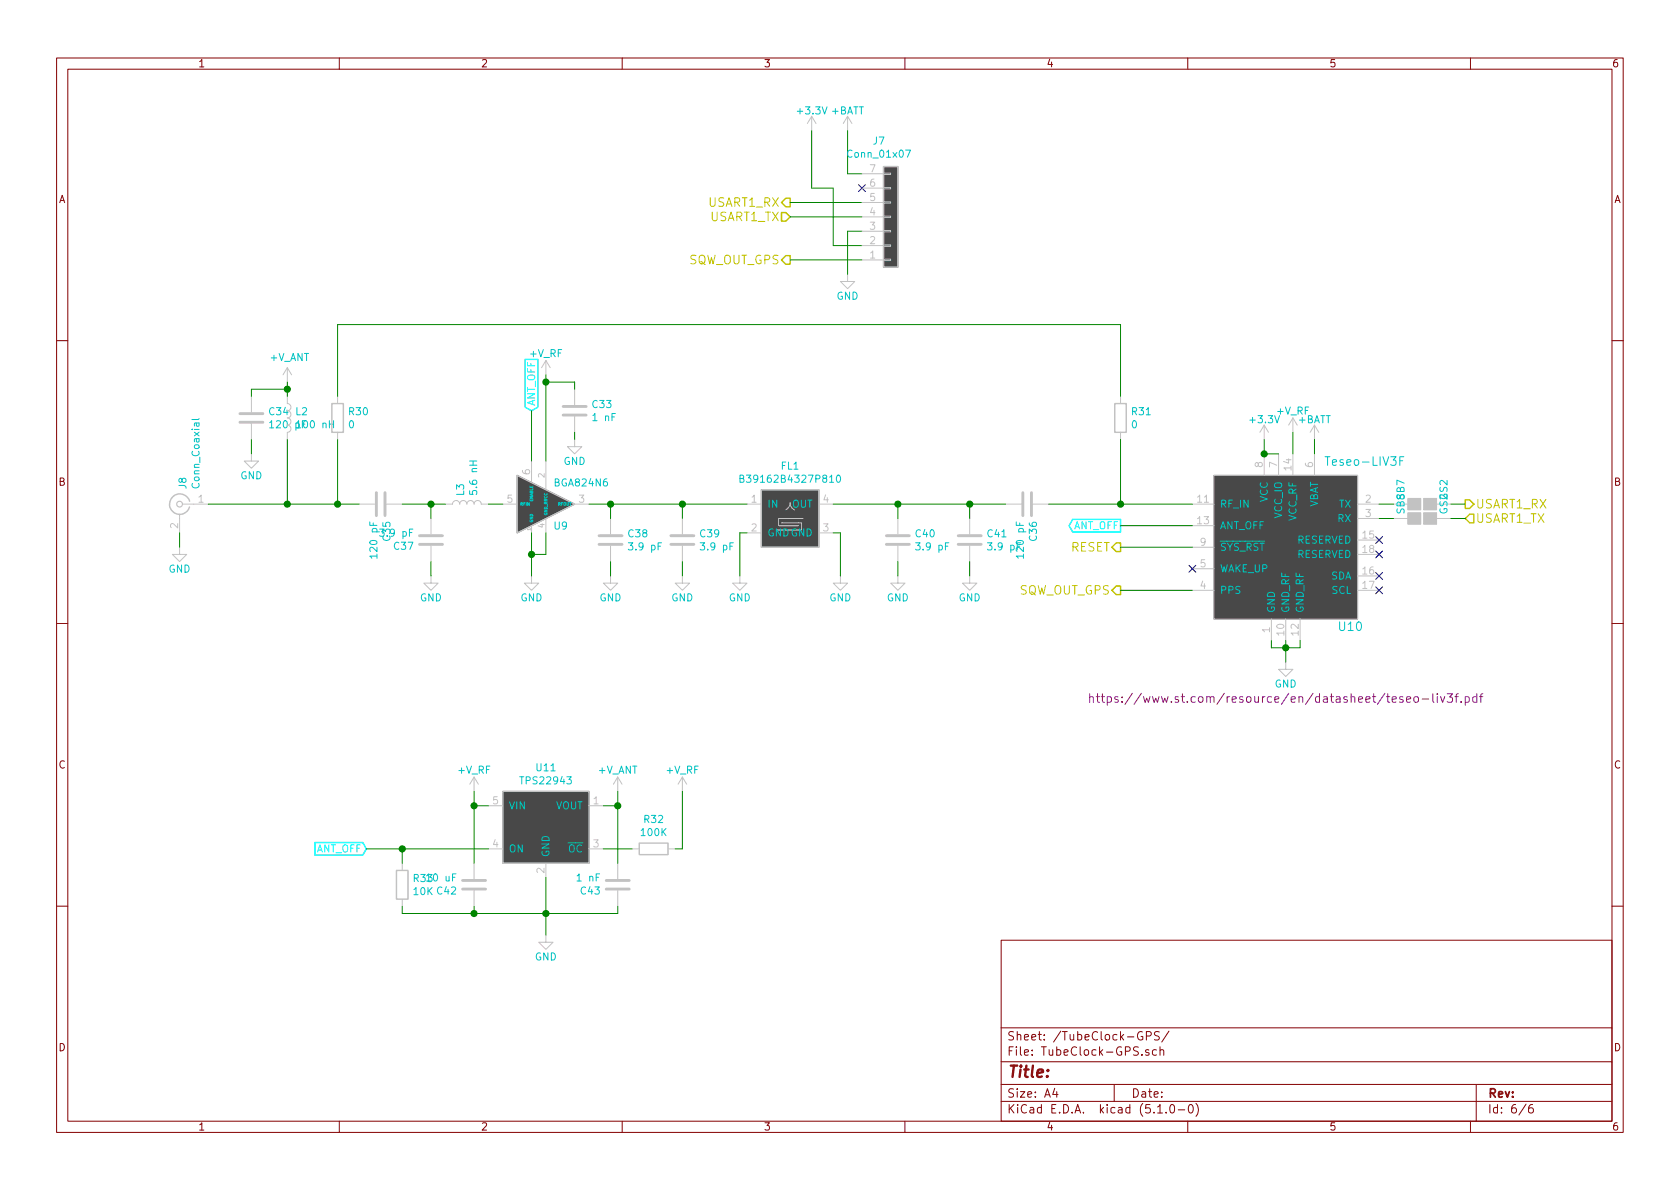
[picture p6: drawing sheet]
EESchema Schematic File Version 4
LIBS:TubeClock-cache
EELAYER 29 0
EELAYER END
$Descr A4 11693 8268
encoding utf-8
Sheet 6 6
Title ""
Date ""
Rev ""
Comp ""
Comment1 ""
Comment2 ""
Comment3 ""
Comment4 ""
$EndDescr
$Comp
L TubeClock:Teseo-LIV3F U?
U 1 1
P 8950 3800
AR Path="/5C7E16B1/5CB7F384" Ref="U?"  Part="1" 
AR Path="/5CB696D3/5CB7F384" Ref="U10"  Part="1" 
F 0 "U10" H 9400 3250 60  0000 C CNN
F 1 "Teseo-LIV3F" H 9500 4400 60  0000 C CNN
F 2 "TubeClock:LCC-18" H 8950 3800 60  0001 C CNN
F 3 "https://www.st.com/resource/en/datasheet/teseo-liv3f.pdf" H 8950 2750 60  0000 C CNN
F 4 "ST" H 8530 3360 60  0001 C CNN "Manufacturer"
	1    8950 3800
	1    0    0    -1  
$EndComp
$Comp
L power:+3.3V #PWR?
U 1 1
P 8800 3050
AR Path="/5C7E16B1/5CB7F38A" Ref="#PWR?"  Part="1" 
AR Path="/5CB696D3/5CB7F38A" Ref="#PWR075"  Part="1" 
F 0 "#PWR075" H 8800 2900 50  0001 C CNN
F 1 "+3.3V" H 8800 3190 50  0000 C CNN
F 2 "" H 8800 3050 50  0001 C CNN
F 3 "" H 8800 3050 50  0001 C CNN
	1    8800 3050
	1    0    0    -1  
$EndComp
$Comp
L power:+BATT #PWR?
U 1 1
P 9150 3050
AR Path="/5C7E16B1/5CB7F390" Ref="#PWR?"  Part="1" 
AR Path="/5CB696D3/5CB7F390" Ref="#PWR076"  Part="1" 
F 0 "#PWR076" H 9150 2900 50  0001 C CNN
F 1 "+BATT" H 9150 3190 50  0000 C CNN
F 2 "" H 9150 3050 50  0001 C CNN
F 3 "" H 9150 3050 50  0001 C CNN
	1    9150 3050
	1    0    0    -1  
$EndComp
$Comp
L Connector:Conn_Coaxial J?
U 1 1
P 1250 3500
AR Path="/5C7E16B1/5CB7F396" Ref="J?"  Part="1" 
AR Path="/5CB696D3/5CB7F396" Ref="J8"  Part="1" 
F 0 "J8" V 1224 3600 50  0000 L CNN
F 1 "Conn_Coaxial" V 1133 3600 50  0000 L CNN
F 2 "Connector_Coaxial:U.FL_Molex_MCRF_73412-0110_Vertical" H 1250 3500 50  0001 C CNN
F 3 " ~" H 1250 3500 50  0001 C CNN
	1    1250 3500
	-1   0    0    -1  
$EndComp
$Comp
L win:GS2 SB?
U 1 1
P 9900 3500
AR Path="/5C7E16B1/5CB7F39C" Ref="SB?"  Part="1" 
AR Path="/5CB696D3/5CB7F39C" Ref="SB7"  Part="1" 
F 0 "SB7" H 10000 3650 50  0000 C CNN
F 1 "GS2" H 10000 3351 50  0000 C CNN
F 2 "Jumper:SolderJumper-2_P1.3mm_Open_Pad1.0x1.5mm" V 9974 3500 50  0001 C CNN
F 3 "" H 9900 3500 50  0001 C CNN
	1    9900 3500
	0    -1   -1   0   
$EndComp
$Comp
L win:GS2 SB?
U 1 1
P 9900 3600
AR Path="/5C7E16B1/5CB7F3A2" Ref="SB?"  Part="1" 
AR Path="/5CB696D3/5CB7F3A2" Ref="SB8"  Part="1" 
F 0 "SB8" H 10000 3750 50  0000 C CNN
F 1 "GS2" H 10000 3451 50  0000 C CNN
F 2 "Jumper:SolderJumper-2_P1.3mm_Open_Pad1.0x1.5mm" V 9974 3600 50  0001 C CNN
F 3 "" H 9900 3600 50  0001 C CNN
	1    9900 3600
	0    -1   -1   0   
$EndComp
Text HLabel 7800 4100 0    60   Output ~ 0
SQW_OUT_GPS
Wire Wire Line
	8800 3150 8900 3150
Wire Wire Line
	9150 3150 9150 3050
Wire Wire Line
	9600 3500 9700 3500
Wire Wire Line
	9600 3600 9700 3600
$Comp
L power:GND #PWR?
U 1 1
P 8950 4600
AR Path="/5C7E16B1/5CB7F3BA" Ref="#PWR?"  Part="1" 
AR Path="/5CB696D3/5CB7F3BA" Ref="#PWR087"  Part="1" 
F 0 "#PWR087" H 8950 4350 50  0001 C CNN
F 1 "GND" H 8950 4450 50  0000 C CNN
F 2 "" H 8950 4600 50  0001 C CNN
F 3 "" H 8950 4600 50  0001 C CNN
	1    8950 4600
	1    0    0    -1  
$EndComp
Wire Wire Line
	9050 4450 9050 4500
Wire Wire Line
	8950 4450 8950 4500
Wire Wire Line
	8950 4500 9050 4500
Wire Wire Line
	8850 4450 8850 4500
Wire Wire Line
	8850 4500 8950 4500
Connection ~ 8950 4500
NoConn ~ 9600 4100
NoConn ~ 9600 4000
NoConn ~ 9600 3850
NoConn ~ 9600 3750
NoConn ~ 8300 3950
Text HLabel 7800 3800 0    60   Output ~ 0
RESET
Wire Wire Line
	7800 3800 8300 3800
Text HLabel 10200 3600 2    60   Input ~ 0
USART1_TX
Text HLabel 10200 3500 2    60   Output ~ 0
USART1_RX
Wire Wire Line
	10100 3500 10200 3500
Wire Wire Line
	10200 3600 10100 3600
$Comp
L power:GND #PWR?
U 1 1
P 1250 3800
AR Path="/5C7E16B1/5CB7F3D4" Ref="#PWR?"  Part="1" 
AR Path="/5CB696D3/5CB7F3D4" Ref="#PWR078"  Part="1" 
F 0 "#PWR078" H 1250 3550 50  0001 C CNN
F 1 "GND" H 1250 3650 50  0000 C CNN
F 2 "" H 1250 3800 50  0001 C CNN
F 3 "" H 1250 3800 50  0001 C CNN
	1    1250 3800
	1    0    0    -1  
$EndComp
$Comp
L Device:C C34
U 1 1
P 1750 2900
F 0 "C34" H 1865 2946 50  0000 L CNN
F 1 "120 pF" H 1865 2855 50  0000 L CNN
F 2 "Capacitor_SMD:C_0402_1005Metric" H 1788 2750 50  0001 C CNN
F 3 "~" H 1750 2900 50  0001 C CNN
	1    1750 2900
	1    0    0    -1  
$EndComp
$Comp
L Device:C C35
U 1 1
P 2650 3500
F 0 "C35" H 2765 3546 50  0000 L CNN
F 1 "120 pF" H 2765 3455 50  0000 L CNN
F 2 "Capacitor_SMD:C_0402_1005Metric" H 2688 3350 50  0001 C CNN
F 3 "~" H 2650 3500 50  0001 C CNN
	1    2650 3500
	0    1    1    0   
$EndComp
$Comp
L Device:C C38
U 1 1
P 4250 3750
F 0 "C38" H 4365 3796 50  0000 L CNN
F 1 "3.9 pF" H 4365 3705 50  0000 L CNN
F 2 "Capacitor_SMD:C_0402_1005Metric" H 4288 3600 50  0001 C CNN
F 3 "~" H 4250 3750 50  0001 C CNN
	1    4250 3750
	1    0    0    -1  
$EndComp
$Comp
L Device:L L2
U 1 1
P 2000 2900
F 0 "L2" H 2053 2946 50  0000 L CNN
F 1 "100 nH" H 2053 2855 50  0000 L CNN
F 2 "Inductor_SMD:L_0402_1005Metric" H 2000 2900 50  0001 C CNN
F 3 "~" H 2000 2900 50  0001 C CNN
	1    2000 2900
	1    0    0    -1  
$EndComp
$Comp
L Device:L L3
U 1 1
P 3250 3500
F 0 "L3" H 3303 3546 50  0000 L CNN
F 1 "5.6 nH" H 3303 3455 50  0000 L CNN
F 2 "Inductor_SMD:L_0402_1005Metric" H 3250 3500 50  0001 C CNN
F 3 "~" H 3250 3500 50  0001 C CNN
	1    3250 3500
	0    -1   -1   0   
$EndComp
Wire Wire Line
	8800 3050 8800 3150
Connection ~ 8800 3150
$Comp
L TubeClock:BGA824N6 U9
U 1 1
P 3700 3500
F 0 "U9" H 3850 3350 50  0000 L CNN
F 1 "BGA824N6" H 3850 3650 50  0000 L CNN
F 2 "TubeClock:TSNP-6-2_1.2x0.8mm" H 3850 3500 50  0001 C CNN
F 3 "https://www.infineon.com/dgdl/Infineon-BGA824N6-DS-v03_00-en.pdf?fileId=db3a30433f764301013f7b53cdd02721" H 3950 3600 50  0001 C CNN
	1    3700 3500
	1    0    0    -1  
$EndComp
Wire Wire Line
	1250 3700 1250 3800
$Comp
L power:GND #PWR?
U 1 1
P 1750 3150
AR Path="/5C7E16B1/5CBCFAA4" Ref="#PWR?"  Part="1" 
AR Path="/5CB696D3/5CBCFAA4" Ref="#PWR077"  Part="1" 
F 0 "#PWR077" H 1750 2900 50  0001 C CNN
F 1 "GND" H 1750 3000 50  0000 C CNN
F 2 "" H 1750 3150 50  0001 C CNN
F 3 "" H 1750 3150 50  0001 C CNN
	1    1750 3150
	1    0    0    -1  
$EndComp
Wire Wire Line
	1450 3500 2000 3500
Wire Wire Line
	2000 3500 2000 3050
Wire Wire Line
	1750 3150 1750 3050
$Comp
L TubeClock:+V_ANT #PWR072
U 1 1
P 2000 2650
F 0 "#PWR072" H 2000 2500 50  0001 C CNN
F 1 "+V_ANT" H 2015 2823 50  0000 C CNN
F 2 "" H 2000 2650 50  0001 C CNN
F 3 "" H 2000 2650 50  0001 C CNN
	1    2000 2650
	1    0    0    -1  
$EndComp
Wire Wire Line
	2000 2750 2000 2700
Wire Wire Line
	1750 2750 1750 2700
Wire Wire Line
	1750 2700 2000 2700
Connection ~ 2000 2700
Wire Wire Line
	2000 2700 2000 2650
Connection ~ 2000 3500
$Comp
L Device:C C37
U 1 1
P 3000 3750
F 0 "C37" H 3115 3796 50  0000 L CNN
F 1 "3.9 pF" H 3115 3705 50  0000 L CNN
F 2 "Capacitor_SMD:C_0402_1005Metric" H 3038 3600 50  0001 C CNN
F 3 "~" H 3000 3750 50  0001 C CNN
	1    3000 3750
	-1   0    0    1   
$EndComp
Wire Wire Line
	2800 3500 3000 3500
Wire Wire Line
	3400 3500 3500 3500
Wire Wire Line
	3000 3600 3000 3500
Connection ~ 3000 3500
Wire Wire Line
	3000 3500 3100 3500
Text GLabel 3700 2850 1    50   Input ~ 0
ANT_OFF
Text GLabel 7800 3650 0    50   Output ~ 0
ANT_OFF
Wire Wire Line
	7800 3650 8300 3650
$Comp
L Device:C C39
U 1 1
P 4750 3750
F 0 "C39" H 4865 3796 50  0000 L CNN
F 1 "3.9 pF" H 4865 3705 50  0000 L CNN
F 2 "Capacitor_SMD:C_0402_1005Metric" H 4788 3600 50  0001 C CNN
F 3 "~" H 4750 3750 50  0001 C CNN
	1    4750 3750
	1    0    0    -1  
$EndComp
$Comp
L power:GND #PWR?
U 1 1
P 3000 4000
AR Path="/5C7E16B1/5CBD91D7" Ref="#PWR?"  Part="1" 
AR Path="/5CB696D3/5CBD91D7" Ref="#PWR079"  Part="1" 
F 0 "#PWR079" H 3000 3750 50  0001 C CNN
F 1 "GND" H 3000 3850 50  0000 C CNN
F 2 "" H 3000 4000 50  0001 C CNN
F 3 "" H 3000 4000 50  0001 C CNN
	1    3000 4000
	1    0    0    -1  
$EndComp
$Comp
L power:GND #PWR?
U 1 1
P 3700 4000
AR Path="/5C7E16B1/5CBD961D" Ref="#PWR?"  Part="1" 
AR Path="/5CB696D3/5CBD961D" Ref="#PWR080"  Part="1" 
F 0 "#PWR080" H 3700 3750 50  0001 C CNN
F 1 "GND" H 3700 3850 50  0000 C CNN
F 2 "" H 3700 4000 50  0001 C CNN
F 3 "" H 3700 4000 50  0001 C CNN
	1    3700 4000
	1    0    0    -1  
$EndComp
$Comp
L power:GND #PWR?
U 1 1
P 4250 4000
AR Path="/5C7E16B1/5CBD9854" Ref="#PWR?"  Part="1" 
AR Path="/5CB696D3/5CBD9854" Ref="#PWR081"  Part="1" 
F 0 "#PWR081" H 4250 3750 50  0001 C CNN
F 1 "GND" H 4250 3850 50  0000 C CNN
F 2 "" H 4250 4000 50  0001 C CNN
F 3 "" H 4250 4000 50  0001 C CNN
	1    4250 4000
	1    0    0    -1  
$EndComp
$Comp
L power:GND #PWR?
U 1 1
P 4750 4000
AR Path="/5C7E16B1/5CBDA041" Ref="#PWR?"  Part="1" 
AR Path="/5CB696D3/5CBDA041" Ref="#PWR082"  Part="1" 
F 0 "#PWR082" H 4750 3750 50  0001 C CNN
F 1 "GND" H 4750 3850 50  0000 C CNN
F 2 "" H 4750 4000 50  0001 C CNN
F 3 "" H 4750 4000 50  0001 C CNN
	1    4750 4000
	1    0    0    -1  
$EndComp
Wire Wire Line
	3000 3900 3000 4000
Wire Wire Line
	3700 3700 3700 3850
Wire Wire Line
	3800 3700 3800 3850
Wire Wire Line
	3800 3850 3700 3850
Connection ~ 3700 3850
Wire Wire Line
	3700 3850 3700 4000
Wire Wire Line
	4250 3900 4250 4000
Wire Wire Line
	4750 3900 4750 4000
Wire Wire Line
	4100 3500 4250 3500
Wire Wire Line
	4250 3500 4250 3600
Wire Wire Line
	4750 3600 4750 3500
Wire Wire Line
	4750 3500 4250 3500
Connection ~ 4250 3500
$Comp
L TubeClock:+V_RF #PWR073
U 1 1
P 9000 3000
F 0 "#PWR073" H 9000 2850 50  0001 C CNN
F 1 "+V_RF" H 9000 3150 50  0000 C CNN
F 2 "" H 9000 3000 50  0001 C CNN
F 3 "" H 9000 3000 50  0001 C CNN
	1    9000 3000
	1    0    0    -1  
$EndComp
Wire Wire Line
	9000 3000 9000 3150
$Comp
L TubeClock:+V_RF #PWR071
U 1 1
P 3800 2600
F 0 "#PWR071" H 3800 2450 50  0001 C CNN
F 1 "+V_RF" H 3800 2750 50  0000 C CNN
F 2 "" H 3800 2600 50  0001 C CNN
F 3 "" H 3800 2600 50  0001 C CNN
	1    3800 2600
	1    0    0    -1  
$EndComp
$Comp
L Device:C C33
U 1 1
P 4000 2850
F 0 "C33" H 4115 2896 50  0000 L CNN
F 1 "1 nF" H 4115 2805 50  0000 L CNN
F 2 "Capacitor_SMD:C_0805_2012Metric" H 4038 2700 50  0001 C CNN
F 3 "~" H 4000 2850 50  0001 C CNN
	1    4000 2850
	1    0    0    -1  
$EndComp
$Comp
L power:GND #PWR?
U 1 1
P 4000 3050
AR Path="/5C7E16B1/5CBE9F42" Ref="#PWR?"  Part="1" 
AR Path="/5CB696D3/5CBE9F42" Ref="#PWR074"  Part="1" 
F 0 "#PWR074" H 4000 2800 50  0001 C CNN
F 1 "GND" H 4000 2900 50  0000 C CNN
F 2 "" H 4000 3050 50  0001 C CNN
F 3 "" H 4000 3050 50  0001 C CNN
	1    4000 3050
	1    0    0    -1  
$EndComp
Wire Wire Line
	4000 3000 4000 3050
Wire Wire Line
	3800 2600 3800 2650
Wire Wire Line
	4000 2700 4000 2650
Wire Wire Line
	4000 2650 3800 2650
Connection ~ 3800 2650
Wire Wire Line
	3800 2650 3800 3200
Wire Wire Line
	3700 2850 3700 3200
$Comp
L Device:C C36
U 1 1
P 7150 3500
F 0 "C36" H 7265 3546 50  0000 L CNN
F 1 "120 pF" H 7265 3455 50  0000 L CNN
F 2 "Capacitor_SMD:C_0402_1005Metric" H 7188 3350 50  0001 C CNN
F 3 "~" H 7150 3500 50  0001 C CNN
	1    7150 3500
	0    1    1    0   
$EndComp
Wire Wire Line
	8300 3500 7800 3500
Wire Wire Line
	2000 3500 2350 3500
Connection ~ 2350 3500
Wire Wire Line
	2350 3500 2500 3500
Connection ~ 7800 3500
Wire Wire Line
	7800 3500 7300 3500
$Comp
L TubeClock:B39162B4327P810 FL1
U 1 1
P 5500 3600
F 0 "FL1" H 5500 3967 50  0000 C CNN
F 1 "B39162B4327P810" H 5500 3876 50  0000 C CNN
F 2 "TubeClock:Filter_1411-5_1.4x1.1mm" H 5500 3600 50  0001 C CNN
F 3 "https://en.rf360jv.com/inf/40/ds/ae/B4327.pdf" H 5430 3630 50  0001 C CNN
	1    5500 3600
	1    0    0    -1  
$EndComp
Wire Wire Line
	5200 3500 4750 3500
Connection ~ 4750 3500
$Comp
L power:GND #PWR?
U 1 1
P 5150 4000
AR Path="/5C7E16B1/5CC11236" Ref="#PWR?"  Part="1" 
AR Path="/5CB696D3/5CC11236" Ref="#PWR083"  Part="1" 
F 0 "#PWR083" H 5150 3750 50  0001 C CNN
F 1 "GND" H 5150 3850 50  0000 C CNN
F 2 "" H 5150 4000 50  0001 C CNN
F 3 "" H 5150 4000 50  0001 C CNN
	1    5150 4000
	1    0    0    -1  
$EndComp
$Comp
L power:GND #PWR?
U 1 1
P 5850 4000
AR Path="/5C7E16B1/5CC11825" Ref="#PWR?"  Part="1" 
AR Path="/5CB696D3/5CC11825" Ref="#PWR084"  Part="1" 
F 0 "#PWR084" H 5850 3750 50  0001 C CNN
F 1 "GND" H 5850 3850 50  0000 C CNN
F 2 "" H 5850 4000 50  0001 C CNN
F 3 "" H 5850 4000 50  0001 C CNN
	1    5850 4000
	1    0    0    -1  
$EndComp
Wire Wire Line
	5850 4000 5850 3700
Wire Wire Line
	5850 3700 5800 3700
Wire Wire Line
	5150 4000 5150 3700
Wire Wire Line
	5150 3700 5200 3700
Wire Wire Line
	2350 2250 7800 2250
$Comp
L Device:C C40
U 1 1
P 6250 3750
F 0 "C40" H 6365 3796 50  0000 L CNN
F 1 "3.9 pF" H 6365 3705 50  0000 L CNN
F 2 "Capacitor_SMD:C_0402_1005Metric" H 6288 3600 50  0001 C CNN
F 3 "~" H 6250 3750 50  0001 C CNN
	1    6250 3750
	1    0    0    -1  
$EndComp
$Comp
L Device:C C41
U 1 1
P 6750 3750
F 0 "C41" H 6865 3796 50  0000 L CNN
F 1 "3.9 pF" H 6865 3705 50  0000 L CNN
F 2 "Capacitor_SMD:C_0402_1005Metric" H 6788 3600 50  0001 C CNN
F 3 "~" H 6750 3750 50  0001 C CNN
	1    6750 3750
	1    0    0    -1  
$EndComp
Wire Wire Line
	6250 3500 6250 3600
Wire Wire Line
	5800 3500 6250 3500
Wire Wire Line
	6250 3500 6750 3500
Connection ~ 6250 3500
Wire Wire Line
	6750 3600 6750 3500
Connection ~ 6750 3500
Wire Wire Line
	6750 3500 7000 3500
$Comp
L power:GND #PWR?
U 1 1
P 6250 4000
AR Path="/5C7E16B1/5CC76EEC" Ref="#PWR?"  Part="1" 
AR Path="/5CB696D3/5CC76EEC" Ref="#PWR085"  Part="1" 
F 0 "#PWR085" H 6250 3750 50  0001 C CNN
F 1 "GND" H 6250 3850 50  0000 C CNN
F 2 "" H 6250 4000 50  0001 C CNN
F 3 "" H 6250 4000 50  0001 C CNN
	1    6250 4000
	1    0    0    -1  
$EndComp
$Comp
L power:GND #PWR?
U 1 1
P 6750 4000
AR Path="/5C7E16B1/5CC773CB" Ref="#PWR?"  Part="1" 
AR Path="/5CB696D3/5CC773CB" Ref="#PWR086"  Part="1" 
F 0 "#PWR086" H 6750 3750 50  0001 C CNN
F 1 "GND" H 6750 3850 50  0000 C CNN
F 2 "" H 6750 4000 50  0001 C CNN
F 3 "" H 6750 4000 50  0001 C CNN
	1    6750 4000
	1    0    0    -1  
$EndComp
Wire Wire Line
	6750 4000 6750 3900
Wire Wire Line
	6250 3900 6250 4000
$Comp
L TubeClock:TPS22943 U11
U 1 1
P 3800 5800
F 0 "U11" H 3800 6267 50  0000 C CNN
F 1 "TPS22943" H 3800 6176 50  0000 C CNN
F 2 "Package_TO_SOT_SMD:SOT-353_SC-70-5" H 3800 5400 50  0001 C CNN
F 3 "http://www.ti.com/lit/ds/symlink/tps22929d.pdf" H 3700 6250 50  0001 C CNN
	1    3800 5800
	1    0    0    -1  
$EndComp
Text GLabel 2550 5900 0    50   Input ~ 0
ANT_OFF
$Comp
L TubeClock:+V_RF #PWR088
U 1 1
P 3300 5500
F 0 "#PWR088" H 3300 5350 50  0001 C CNN
F 1 "+V_RF" H 3300 5650 50  0000 C CNN
F 2 "" H 3300 5500 50  0001 C CNN
F 3 "" H 3300 5500 50  0001 C CNN
	1    3300 5500
	1    0    0    -1  
$EndComp
$Comp
L Device:C C42
U 1 1
P 3300 6150
F 0 "C42" H 3415 6196 50  0000 L CNN
F 1 "10 uF" H 3415 6105 50  0000 L CNN
F 2 "Capacitor_SMD:C_0805_2012Metric" H 3338 6000 50  0001 C CNN
F 3 "~" H 3300 6150 50  0001 C CNN
	1    3300 6150
	-1   0    0    1   
$EndComp
$Comp
L TubeClock:+V_ANT #PWR089
U 1 1
P 4300 5500
F 0 "#PWR089" H 4300 5350 50  0001 C CNN
F 1 "+V_ANT" H 4300 5650 50  0000 C CNN
F 2 "" H 4300 5500 50  0001 C CNN
F 3 "" H 4300 5500 50  0001 C CNN
	1    4300 5500
	1    0    0    -1  
$EndComp
Wire Wire Line
	4200 5600 4300 5600
Wire Wire Line
	4300 5600 4300 5500
$Comp
L Device:C C43
U 1 1
P 4300 6150
F 0 "C43" H 4415 6196 50  0000 L CNN
F 1 "1 nF" H 4415 6105 50  0000 L CNN
F 2 "Capacitor_SMD:C_0805_2012Metric" H 4338 6000 50  0001 C CNN
F 3 "~" H 4300 6150 50  0001 C CNN
	1    4300 6150
	-1   0    0    1   
$EndComp
Connection ~ 4300 5600
$Comp
L power:GND #PWR?
U 1 1
P 3800 6500
AR Path="/5C7E16B1/5CC92CF0" Ref="#PWR?"  Part="1" 
AR Path="/5CB696D3/5CC92CF0" Ref="#PWR091"  Part="1" 
F 0 "#PWR091" H 3800 6250 50  0001 C CNN
F 1 "GND" H 3800 6350 50  0000 C CNN
F 2 "" H 3800 6500 50  0001 C CNN
F 3 "" H 3800 6500 50  0001 C CNN
	1    3800 6500
	1    0    0    -1  
$EndComp
Wire Wire Line
	3800 6100 3800 6350
Wire Wire Line
	4300 5600 4300 6000
Wire Wire Line
	3400 5600 3300 5600
Wire Wire Line
	3300 5600 3300 6000
Wire Wire Line
	3300 6300 3300 6350
Wire Wire Line
	3300 6350 3800 6350
Connection ~ 3800 6350
Wire Wire Line
	3800 6350 3800 6500
Wire Wire Line
	3800 6350 4300 6350
Wire Wire Line
	4300 6350 4300 6300
Wire Wire Line
	3300 5500 3300 5600
Connection ~ 3300 5600
$Comp
L Device:R R33
U 1 1
P 2800 6150
F 0 "R33" H 2870 6196 50  0000 L CNN
F 1 "10K" H 2870 6105 50  0000 L CNN
F 2 "Resistor_SMD:R_0805_2012Metric" V 2730 6150 50  0001 C CNN
F 3 "~" H 2800 6150 50  0001 C CNN
	1    2800 6150
	1    0    0    -1  
$EndComp
Wire Wire Line
	2550 5900 2800 5900
Wire Wire Line
	2800 6000 2800 5900
Connection ~ 2800 5900
Wire Wire Line
	2800 5900 3400 5900
Wire Wire Line
	2800 6300 2800 6350
Wire Wire Line
	2800 6350 3300 6350
Connection ~ 3300 6350
$Comp
L Device:R R32
U 1 1
P 4550 5900
F 0 "R32" V 4343 5900 50  0000 C CNN
F 1 "100K" V 4434 5900 50  0000 C CNN
F 2 "Resistor_SMD:R_0805_2012Metric" V 4480 5900 50  0001 C CNN
F 3 "~" H 4550 5900 50  0001 C CNN
	1    4550 5900
	0    1    1    0   
$EndComp
Wire Wire Line
	4200 5900 4400 5900
$Comp
L TubeClock:+V_RF #PWR090
U 1 1
P 4750 5500
F 0 "#PWR090" H 4750 5350 50  0001 C CNN
F 1 "+V_RF" H 4750 5650 50  0000 C CNN
F 2 "" H 4750 5500 50  0001 C CNN
F 3 "" H 4750 5500 50  0001 C CNN
	1    4750 5500
	1    0    0    -1  
$EndComp
Wire Wire Line
	4750 5500 4750 5900
Wire Wire Line
	4750 5900 4700 5900
Wire Wire Line
	8950 4500 8950 4600
Text HLabel 5500 1800 0    60   Output ~ 0
SQW_OUT_GPS
$Comp
L power:+3.3V #PWR?
U 1 1
P 5650 900
AR Path="/5C7E16B1/5CD20BD5" Ref="#PWR?"  Part="1" 
AR Path="/5CB696D3/5CD20BD5" Ref="#PWR068"  Part="1" 
F 0 "#PWR068" H 5650 750 50  0001 C CNN
F 1 "+3.3V" H 5650 1040 50  0000 C CNN
F 2 "" H 5650 900 50  0001 C CNN
F 3 "" H 5650 900 50  0001 C CNN
	1    5650 900 
	1    0    0    -1  
$EndComp
Text HLabel 5500 1400 0    60   Output ~ 0
USART1_RX
Text HLabel 5500 1500 0    60   Input ~ 0
USART1_TX
$Comp
L power:+BATT #PWR?
U 1 1
P 5900 900
AR Path="/5C7E16B1/5CD21882" Ref="#PWR?"  Part="1" 
AR Path="/5CB696D3/5CD21882" Ref="#PWR069"  Part="1" 
F 0 "#PWR069" H 5900 750 50  0001 C CNN
F 1 "+BATT" H 5900 1040 50  0000 C CNN
F 2 "" H 5900 900 50  0001 C CNN
F 3 "" H 5900 900 50  0001 C CNN
	1    5900 900 
	1    0    0    -1  
$EndComp
Wire Wire Line
	6000 1800 5500 1800
Wire Wire Line
	6000 1500 5500 1500
Wire Wire Line
	5500 1400 6000 1400
$Comp
L power:GND #PWR?
U 1 1
P 5900 1900
AR Path="/5C7E16B1/5CD21350" Ref="#PWR?"  Part="1" 
AR Path="/5CB696D3/5CD21350" Ref="#PWR070"  Part="1" 
F 0 "#PWR070" H 5900 1650 50  0001 C CNN
F 1 "GND" H 5900 1750 50  0000 C CNN
F 2 "" H 5900 1900 50  0001 C CNN
F 3 "" H 5900 1900 50  0001 C CNN
	1    5900 1900
	1    0    0    -1  
$EndComp
Wire Wire Line
	6000 1600 5900 1600
Wire Wire Line
	5900 1600 5900 1900
Wire Wire Line
	6000 1700 5800 1700
Wire Wire Line
	5800 1700 5800 1300
Wire Wire Line
	5800 1300 5650 1300
Wire Wire Line
	5650 1300 5650 900 
Wire Wire Line
	6000 1200 5900 1200
Wire Wire Line
	5900 1200 5900 900 
NoConn ~ 6000 1300
$Comp
L Connector_Generic:Conn_01x07 J7
U 1 1
P 6200 1500
F 0 "J7" H 6118 975 50  0000 C CNN
F 1 "Conn_01x07" H 6118 1066 50  0000 C CNN
F 2 "Connector_PinSocket_2.54mm:PinSocket_1x07_P2.54mm_Vertical" H 6200 1500 50  0001 C CNN
F 3 "~" H 6200 1500 50  0001 C CNN
	1    6200 1500
	1    0    0    1   
$EndComp
Wire Wire Line
	7800 4100 8300 4100
$Comp
L Device:R R30
U 1 1
P 2350 2900
F 0 "R30" H 2420 2946 50  0000 L CNN
F 1 "0" H 2420 2855 50  0000 L CNN
F 2 "Resistor_SMD:R_0402_1005Metric" V 2280 2900 50  0001 C CNN
F 3 "~" H 2350 2900 50  0001 C CNN
	1    2350 2900
	1    0    0    -1  
$EndComp
$Comp
L Device:R R31
U 1 1
P 7800 2900
F 0 "R31" H 7870 2946 50  0000 L CNN
F 1 "0" H 7870 2855 50  0000 L CNN
F 2 "Resistor_SMD:R_0402_1005Metric" V 7730 2900 50  0001 C CNN
F 3 "~" H 7800 2900 50  0001 C CNN
	1    7800 2900
	1    0    0    -1  
$EndComp
Wire Wire Line
	7800 2250 7800 2750
Wire Wire Line
	7800 3050 7800 3500
Wire Wire Line
	2350 2250 2350 2750
Wire Wire Line
	2350 3050 2350 3500
$EndSCHEMATC
